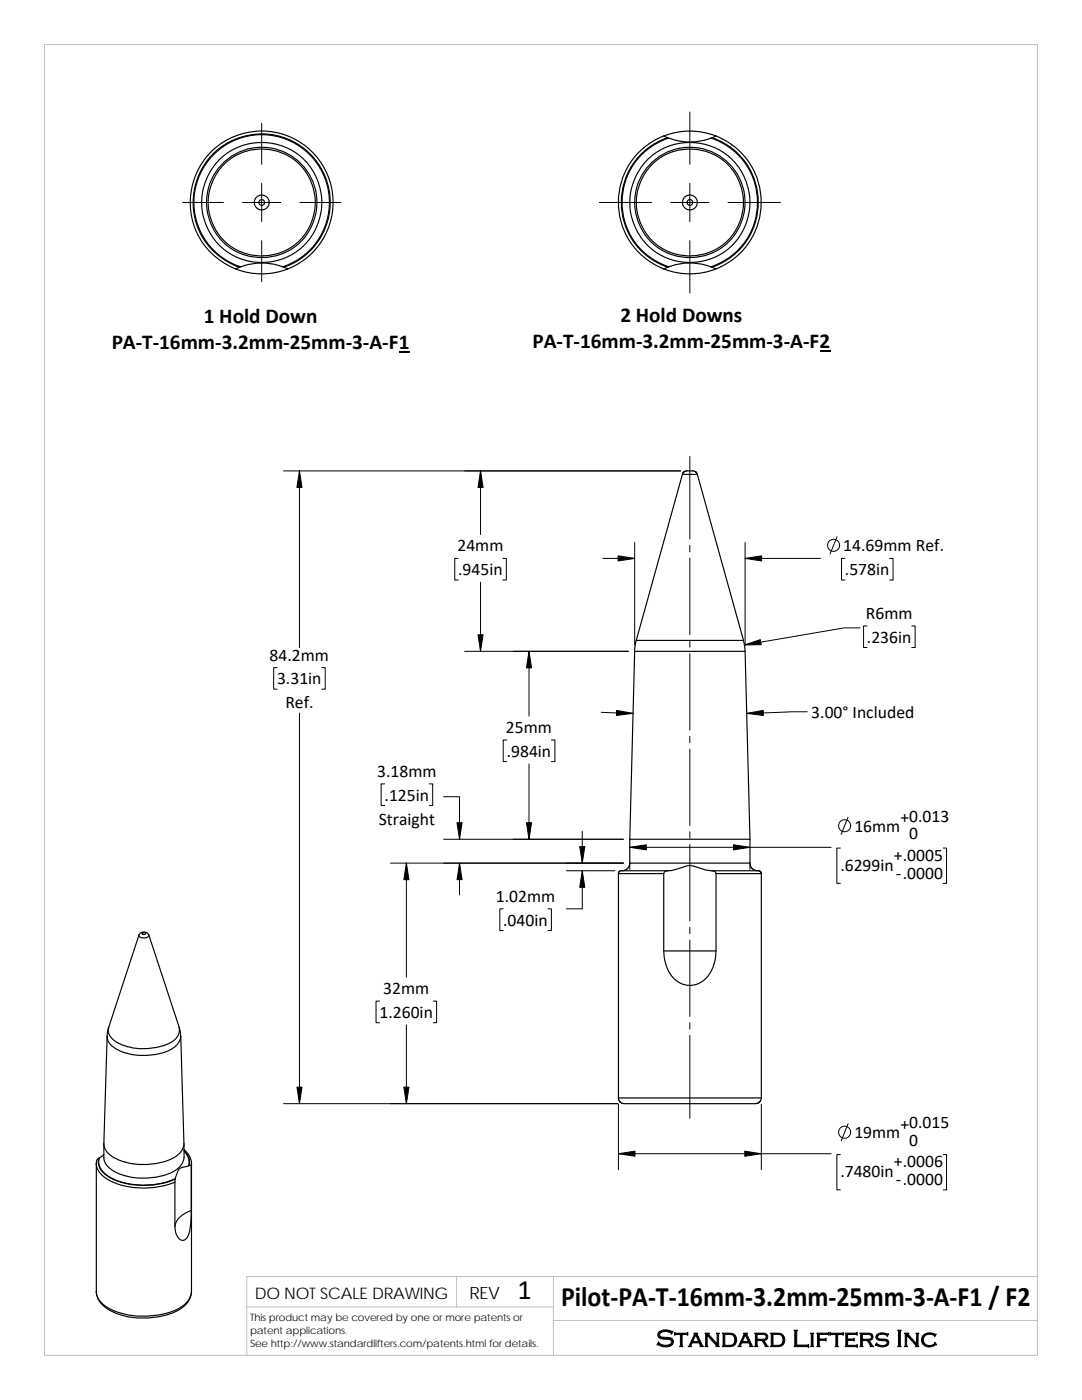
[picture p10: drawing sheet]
<svg xmlns="http://www.w3.org/2000/svg" width="216mm" height="279mm" viewBox="0 0 216 279" stroke-linecap="round" stroke-linejoin="round" font-family="sans-serif">
<path d="M8.9 8.9h198.1v261.6h-198.1zM91.1 254.8v6M110.4 254.8v15.7M207 254.8h-157.8v15.7M49.2 260.8h61.2M110.4 263.5h96.6" fill="none" stroke="#c0c0c0" stroke-width=".2"/>
<g fill="none" stroke="#000" stroke-width=".23">
<path d="M132.4 27.1a14.3 14.3 0 0 0-9 13.3 14.3 14.3 0 0 0 9 13.3M132.4 27.1a14.4 14.4 0 0 1 10.5 0M132.4 27.1l.8 .4M133.2 27.5a13.7 13.7 0 0 0-9.2 12.9 13.7 13.7 0 0 0 9.2 12.9M133.2 27.5l.2 .1M141.9 27.6a13.5 13.5 0 0 1 9.2 12.8 13.5 13.5 0 0 1-9.2 12.8M141.9 27.6a12 12 0 0 1-8.5 0 13.5 13.5 0 0 0-9.3 12.8 13.5 13.5 0 0 0 9.3 12.9 12.2 12.2 0 0 1 8.7 0M142.1 27.5a13.7 13.7 0 0 1 9.2 12.9 13.7 13.7 0 0 1-9.2 12.9M142.9 27.1a14.3 14.3 0 0 1 9 13.3 14.3 14.3 0 0 1-9 13.3M142.9 27.1l-1 .5M47.8 53.3a13.7 13.7 0 0 1-6.6-21 13.7 13.7 0 0 1 22 0 13.7 13.7 0 0 1-6.5 21M48 53.3a12.2 12.2 0 0 1 8.7 0"/>
<path d="M48 53.3l-1 .4M56.4 53.2a13.5 13.5 0 0 0 6.7-20.8 13.5 13.5 0 0 0-21.9 .1 13.5 13.5 0 0 0 6.8 20.8M56.7 53.3l.7 .4a14.4 14.4 0 0 1-10.4 0M57.4 53.7a14.3 14.3 0 0 0 6.1-21.9 14.3 14.3 0 0 0-22.7 0 14.3 14.3 0 0 0 6.2 21.9M132.4 53.7a14.4 14.4 0 0 0 10.5 0M133.2 53.3l-.8 .4M133.4 53.3h-.2M142.1 53.3l.8 .4M136.1 94.7l.2-.4 .5-.3h1.6l.4 .2 .3 .5M139.1 94.7l9.3 33.1M139.1 94.7h-2.9l-9.2 33.1M127 127.8l-.4 2.2"/>
<path d="M127 127.8h21.4M148.3 127.8l.4 2.2M148.7 130h-22.1l-.9 37.5v4.8M148.7 130l.9 37.5M123.4 174.3h9M123.4 174.3v44.8M125.7 167.5h23.9M125.7 172.3h23.9M125.7 172.3l-.1 .4-.3 .6-.6 .4-.6 .1M132.4 174.3v15.5M133.2 173.8h-9.4l-.3 .1-.1 .4M142.1 173.8l-1.2-.1-2.9-.9h-1.1a8.8 8.8 0 0 1-3.7 1l-.5 .1-.3 .4"/>
<path d="M142.1 173.8h9.4l.3 .1 .1 .4M142.1 173.8l.6 .2 .2 .3M142.9 174.3h9M142.9 174.3v15.5M149.6 167.5v4.8M149.6 172.3l.2 .5 .3 .6 .6 .3 .5 .1M151.9 174.3v44.8M27.7 186.6l-6 18.4M27.7 186.6a1.1 1.1 0 0 1 1-.6 1.1 1.1 0 0 1 1 .6M27.7 186.6a1.17 1.17 0 0 0 1.9 .3l.1-.3M28.3 186.3a.52 .52 0 0 1 .8-.1 .4 .4 0 0 1-.4 .3 .4 .4 0 0 1-.4-.2zM29.7 186.6l6.1 18.4a2.66 2.66 0 0 1-1.7 3 11.2 11.2 0 0 1-11.6-.5 2.3 2.3 0 0 1-.8-2.5"/>
<path d="M132.4 189.8a7.3 7.3 0 0 0 3 6.2 4.6 4.6 0 0 0 6.6-2.3l.5-1.3 .3-1.4 .1-1.2M132.4 189.8h10.5M21.4 206.8a3.1 3.1 0 0 0 2 2.7 12.5 12.5 0 0 0 10.9-.2 3.2 3.2 0 0 0 1.8-2.5M21.7 205l-.3 1.8M35.7 205l.3 1.8M36.1 206.8l.6 21.4a3.6 3.6 0 0 1-2.5 3.1 12.9 12.9 0 0 1-12.1-.7 2.97 2.97 0 0 1-1.4-2.4l.7-21.4M123.4 219.1h28.5M123.4 219.1l.1 .4 .3 .5 .8 .3h26.2l.7-.3 .4-.9M19.2 232.2v25.6a3.9 3.9 0 0 0 2.3 3.2 15.7 15.7 0 0 0 15-.4 3.7 3.7 0 0 0 1.7-2.8v-25.6M19.2 232.2a3.7 3.7 0 0 0 2.1 3.1 16.2 16.2 0 0 0 13.6 .6M19.7 231.2l-.4 .3-.1 .7M19.7 231.2a3 3 0 0 0 1.4 3.3 14.9 14.9 0 0 0 12.7 1.3l1.2-.6"/>
<path d="M19.8 231.1l-.1 .1M20.7 230.4l-.9 .7a2.96 2.96 0 0 0 1.3 3.3 14.7 14.7 0 0 0 12.7 1.3l1.2-.5v-.2a2.43 2.43 0 0 1 1.4-2l1.2-.3M20.7 228.3v2.7a4.1 4.1 0 0 0 3.1 3.3 13.8 13.8 0 0 0 11.3-.8 3.4 3.4 0 0 0 1.6-2.5v-2.7M34.9 235.9v8.8M34.9 235.3v.6M36.7 229.6l.3 .4a2.69 2.69 0 0 1 .7 2.6M36.7 229.4a3.6 3.6 0 0 1 1.5 2.8M36.7 229.7l.3 .3a2.72 2.72 0 0 1 .6 2.7M37.6 232.7l.3-.1 .3 .1M38.2 232.7v8.9M38.2 232.2h.1M38.2 232.2v.5"/>
<path d="M38.2 241.6a15.5 15.5 0 0 1-.7 5 1.11 1.11 0 0 1-1 .9 1.11 1.11 0 0 1-1.1-.7l-.3-.8-.2-1.3M38.2 241.6a4.4 4.4 0 0 0-3.3 3.1M38.2 257.8a4.9 4.9 0 0 1-3.6 4.1 14.9 14.9 0 0 1-13.3-.8 4.1 4.1 0 0 1-2.1-3.3"/>
<circle cx="52.2" cy="40.4" r=".58"/>
<circle cx="52.2" cy="40.4" r="1.49"/>
<circle cx="52.2" cy="40.4" r="10.7"/>
<circle cx="52.2" cy="40.4" r="11"/>
<circle cx="52.2" cy="40.4" r="12"/>
<circle cx="137.7" cy="40.4" r=".58"/>
<circle cx="137.7" cy="40.4" r="1.49"/>
<circle cx="137.7" cy="40.4" r="10.7"/>
<circle cx="137.7" cy="40.4" r="11"/>
<circle cx="137.7" cy="40.4" r="12"/>
</g>
<path d="M79.6 70.3h2.1M163.6 70h2.1" fill="none" stroke="#000" stroke-width=".28"/>
<g fill="none" stroke="#000" stroke-width=".2">
<path d="M52.2 24.6v8.2M52.2 36.6v7.6M137.6 22.4v10.4M137.6 36.6v7.6M36.4 40.4h8.2M48.4 40.4h7.6M52.2 48v8.2M59.8 40.4h8.2M119.6 40.4h10.4M133.8 40.4h7.7M137.6 48v10.5M145.3 40.4h10.4"/>
<path d="M56.6 94h79.2M59.8 94v35.2M95.9 94v12.7M137.6 91.1v16.5M91.4 111.4h-.7v4.4h.7M95.9 116.2v13.8M100.3 111.4h.7v4.4h-.7M120.3 111.4h6.3M126.6 108.3v20.4M137.6 108.9v1.2M137.6 111.4v15.2M148.7 108.3v20.4"/>
<path d="M148.7 111.4h15M167 107.1l-1.4 3.5M168.6 111.4h-.7v4.4h.7M177.5 111.4h.7v4.4h-.7M55.3 133.2h-.7v4.3h.7M64.2 133.2h.7v4.3h-.7M92.7 130h32.7M105.6 130v12.9M137.6 127.9v1.3M137.6 130.5v15.2M171.6 125.3h-3.2l-19.9 3.4M173 124.9h-.7v4.3h.7"/>
<path d="M181.9 124.9h.7v4.3h-.7M59.8 142.3v78M76.8 156.4h-.7v4.4h.7M85.7 156.4h.6v4.4h-.6M88.5 159h3.2v8.5M101.1 147.7h-.7v4.3h.7M105.6 152.5v15M110 147.7h.7v4.3h-.7M120 142.2l6.3 .2M137.6 147v1.2M137.6 149.5v15.2M161.1 142l-12.1 .4"/>
<path d="M77.9 172.3h46.5M81.1 172.3v22.7M88.5 167.5h35.9M91.7 172.3v6.3M113 173.8h9.7M116.2 173.8v7.6h-3.2M116.2 165.9v6.4M125.7 169.1h40.1M125.7 172.3v1.2M137.6 166v1.3M137.6 168.6v15.2M149.6 172.3v1.2"/>
<path d="M167.7 169.2h-.7v7.1h.7M169.2 163.1l-1.3 3.4M188.2 169.2h.7v7.1h-.7M75.7 199.8h-.7v4.3h.7M86.4 199.8h.7v4.3h-.7M100.4 181.4h-.7v4.3h.7M109.3 181.4h.7v4.3h-.7M137.6 185.1v1.2M137.6 187.6v15.2M81.1 204.6v15.7M137.6 204.1v1.3M137.6 206.7v16.5"/>
<path d="M56.6 220.3h66.7M123.4 220.4v13M123.4 230.3h42.4M151.9 220.4v13M167.7 230.4h-.7v7.1h.7M169.2 224.2l-1.3 3.5M188.2 230.4h.7v7.1h-.7"/>
<circle cx="166.3" cy="108.8" r="1.21"/>
<circle cx="168.5" cy="164.8" r="1.2"/>
<circle cx="168.5" cy="226" r="1.21"/>
</g>
<g fill="#000" stroke="#000" stroke-width=".2">
<path d="M59.8 94l.5 3.3h-1.1z" fill-rule="evenodd"/>
<path d="M95.9 94l.5 3.3h-1z" fill-rule="evenodd"/>
<path d="M123.3 110.9l3.3 .5-3.3 .6z" fill-rule="evenodd"/>
<path d="M148.7 111.4l3.3-.5v1.1z" fill-rule="evenodd"/>
<path d="M95.4 126.7h1l-.5 3.3z" fill-rule="evenodd"/>
<path d="M105.6 130l.5 3.3h-1z" fill-rule="evenodd"/>
<path d="M148.5 128.7l3.2-1 .2 1z" fill-rule="evenodd"/>
<path d="M123 141.8l3.3 .6-3.3 .4z" fill-rule="evenodd"/>
<path d="M149 142.4l3.3-.6v1z" fill-rule="evenodd"/>
<path d="M81.1 172.3l.5 3.3h-1z" fill-rule="evenodd"/>
<path d="M91.2 164.2h1l-.5 3.3z" fill-rule="evenodd"/>
<path d="M91.7 172.3l.5 3.3h-1z" fill-rule="evenodd"/>
<path d="M105.1 164.2h1l-.5 3.3z" fill-rule="evenodd"/>
<path d="M115.7 169h1l-.5 3.3z" fill-rule="evenodd"/>
<path d="M116.2 173.8l.5 3.3h-1z" fill-rule="evenodd"/>
<path d="M125.7 169.1l3.3-.5v1z" fill-rule="evenodd"/>
<path d="M146.3 168.6l3.3 .5-3.3 .5z" fill-rule="evenodd"/>
<path d="M59.2 217h1.1l-.5 3.3z" fill-rule="evenodd"/>
<path d="M80.6 217h1l-.5 3.3z" fill-rule="evenodd"/>
<path d="M123.4 230.3l3.3-.6v1.1z" fill-rule="evenodd"/>
<path d="M148.6 229.7l3.3 .6-3.3 .5z" fill-rule="evenodd"/>
</g>
<g font-size="5.6">
<text x="103.3" y="259.2">1</text>
<text x="112" y="260.7">Pilot‐PA‐T‐16mm‐3.2mm‐25mm‐3‐A‐F1 / F2</text>
</g>
<text font-size="4.9" x="130.9" y="268.8">Standard Lifters Inc</text>
<g font-size="4.2">
<text x="40.7" y="64.5">1 Hold Down</text>
<text x="123.8" y="64.2">2 Hold Downs</text>
<text x="22.3" y="69.7">PA‐T‐16mm‐3.2mm‐25mm‐3‐A‐F1</text>
<text x="106.3" y="69.4">PA‐T‐16mm‐3.2mm‐25mm‐3‐A‐F2</text>
</g>
<g font-size="3.5">
<text x="91.3" y="110">24mm</text>
<text x="168.3" y="110">14.69mm Ref.</text>
<text x="91.4" y="114.8">.945in</text>
<text x="168.6" y="114.8">.578in</text>
<text x="172.8" y="123.5">R6mm</text>
<text x="53.8" y="131.8">84.2mm</text>
<text x="173" y="128.3">.236in</text>
<text x="55.3" y="136.6">3.31in</text>
<text x="56.9" y="141.4">Ref.</text>
<text x="161.9" y="143.3">3.00° Included</text>
<text x="101" y="146.3">25mm</text>
<text x="75.2" y="155">3.18mm</text>
<text x="101.1" y="151">.984in</text>
<text x="76.8" y="159.8">.125in</text>
<text x="75.6" y="164.6">Straight</text>
<text x="170.5" y="166">16mm</text>
<text x="179.7" y="164.3">+0.013</text>
<text x="181.4" y="167.5">0</text>
<text x="167.7" y="173.8">.6299in</text>
<text x="178.4" y="171.8">+.0005</text>
<text x="98.9" y="180">1.02mm</text>
<text x="178.7" y="175.3">‐.0000</text>
<text x="100.4" y="184.7">.040in</text>
<text x="75.7" y="203.2">1.260in</text>
<text x="76.5" y="198.4">32mm</text>
<text x="170.5" y="227.2">19mm</text>
<text x="179.7" y="225.5">+0.015</text>
<text x="178.4" y="233">+.0006</text>
<text x="181.4" y="228.7">0</text>
<text x="167.7" y="235">.7480in</text>
<text x="178.7" y="236.5">‐.0000</text>
</g>
<text font-size="3.4" x="93.7" y="259.2">REV</text>
<text font-size="3.2" x="50.8" y="259.3">DO NOT SCALE DRAWING</text>
<g font-size="2">
<text x="49.9" y="263.7">This product may be covered by one or more patents or</text>
<text x="49.9" y="266.2">patent applications.</text>
<text x="49.9" y="268.8">See http://www.standardlifters.com/patents.html for details.</text>
</g>
</svg>
